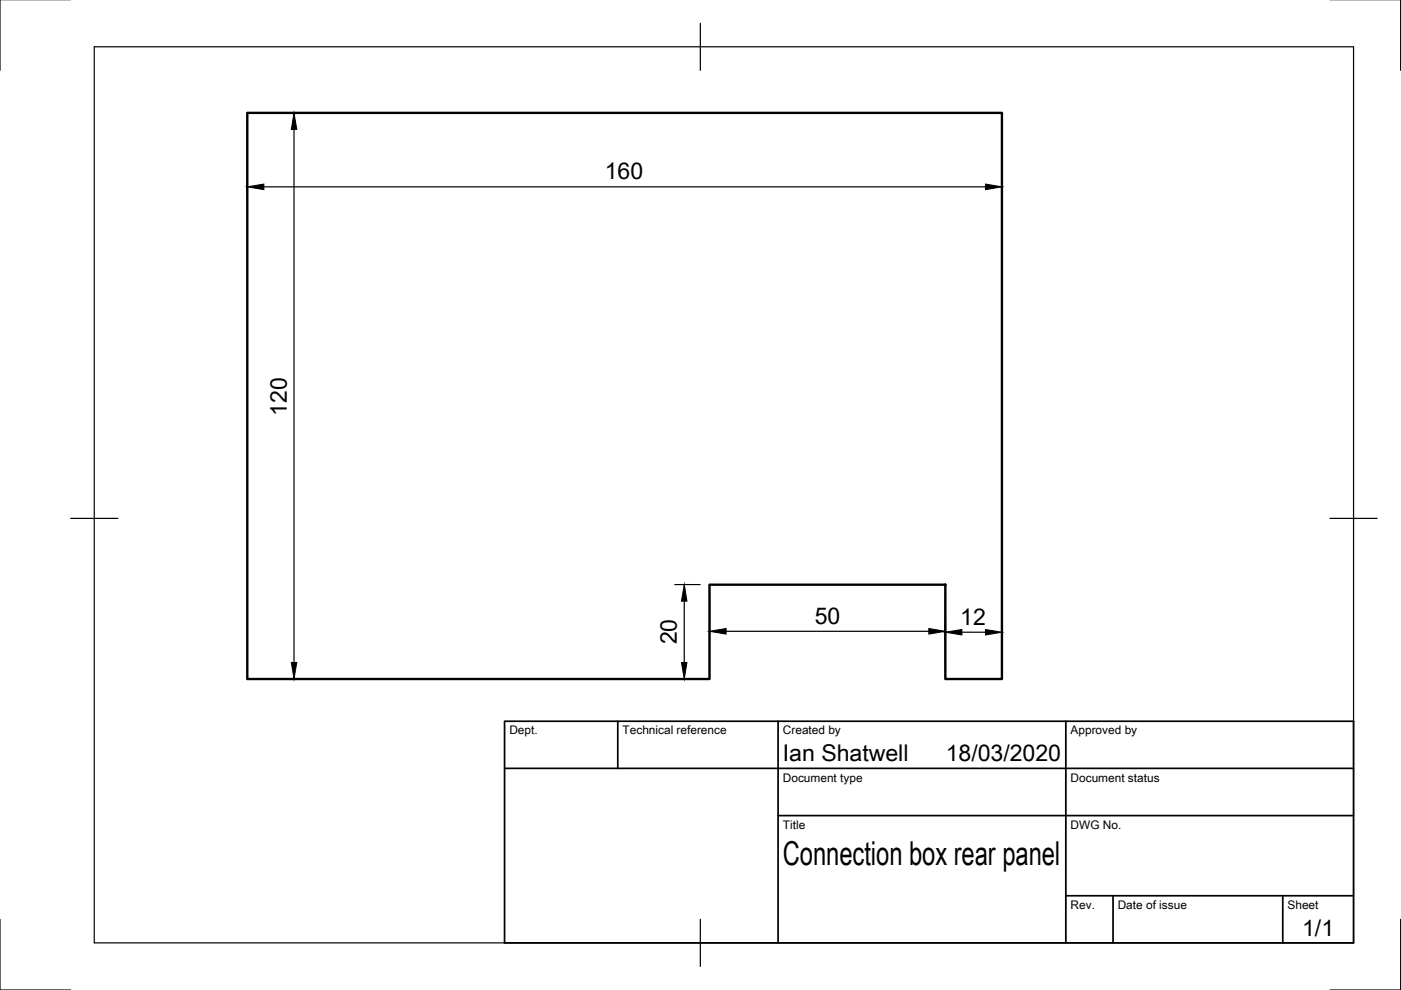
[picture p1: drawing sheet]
<svg xmlns="http://www.w3.org/2000/svg" width="297mm" height="210mm" viewBox="0 0 297 210" stroke-linecap="round" stroke-linejoin="round" font-family="sans-serif">
<!-- layer: Visible -->
<path d="M52.4 23.9h160v120.1h-12v-20h-50v20h-98z" fill="none" stroke="#000" stroke-width=".51"/>
<!-- layer: Border -->
<path d="M0 -.1v15M297 -.1v15M20 9.9h267v190h-267zM148.5 4.9v10M15 109.9h10M282 109.9h10M0 194.9v15h15M148.5 194.9v10M297 194.9v15h-15" fill="none" stroke="#000" stroke-width=".25"/>
<!-- layer: TitleBlock -->
<path d="M107 152.9h180v47h-180zM131 152.9v10M165 152.9v47M226 152.9v47M107 162.9h180M165 172.9h122M226 189.9h61M236 189.9v10M272 189.9v10" fill="none" stroke="#000" stroke-width=".36"/>
<!-- layer: Dimensions -->
<g fill="none" stroke="#000" stroke-width=".25">
<path d="M52.5 26v15.6M54.4 24h9.9M55.9 39.6h153M62.3 27.4v113.1M212.4 26v15.6M143.1 123.9h5.3M145.1 127.5v13M150.4 126v9.8M153.9 133.9h43M200.4 126v16M203.9 134h5M212.4 132.1v9.9"/>
<path d="M54.4 143.9h9.9"/>
</g>
<path d="M52.5 39.6l3.4-.6v1.2zM62.3 24l.6 3.4h-1.1zM208.9 39l3.5 .6-3.5 .6zM145.1 123.9l.5 3.6h-1.1zM150.4 133.9l3.5-.6v1.1zM196.9 133.3l3.5 .6-3.5 .5zM200.4 134l3.5-.5v1.1zM208.9 133.5l3.5 .5-3.5 .6zM61.8 140.5h1.1l-.6 3.4zM144.5 140.5h1.1l-.5 3.4z" fill="#000" stroke="#000" stroke-width=".21"/>
<text font-size="7" x="166" y="183.4">Connection box rear panel</text>
<g font-size="4.9">
<text x="128.2" y="38.1">160</text>
<text x="60.8" y="88.2" transform="rotate(-90 60.8 88.2)">120</text>
<text x="143.5" y="136.6" transform="rotate(-90 143.5 136.6)">20</text>
<text x="172.7" y="132.3">50</text>
<text x="203.6" y="132.6">12</text>
<text x="166" y="161.4">Ian Shatwell</text>
<text x="200.5" y="161.4">18/03/2020</text>
<text x="276.1" y="198.5">1/1</text>
</g>
<g font-size="2.5">
<text x="108" y="155.7">Dept.</text>
<text x="132" y="155.7">Technical reference</text>
<text x="166" y="155.7">Created by</text>
<text x="227" y="155.7">Approved by</text>
<text x="166" y="165.7">Document type</text>
<text x="227" y="165.7">Document status</text>
<text x="166" y="175.7">Title</text>
<text x="227" y="175.7">DWG No.</text>
<text x="227" y="192.7">Rev.</text>
<text x="237" y="192.7">Date of issue</text>
<text x="273" y="192.7">Sheet</text>
</g>
</svg>
